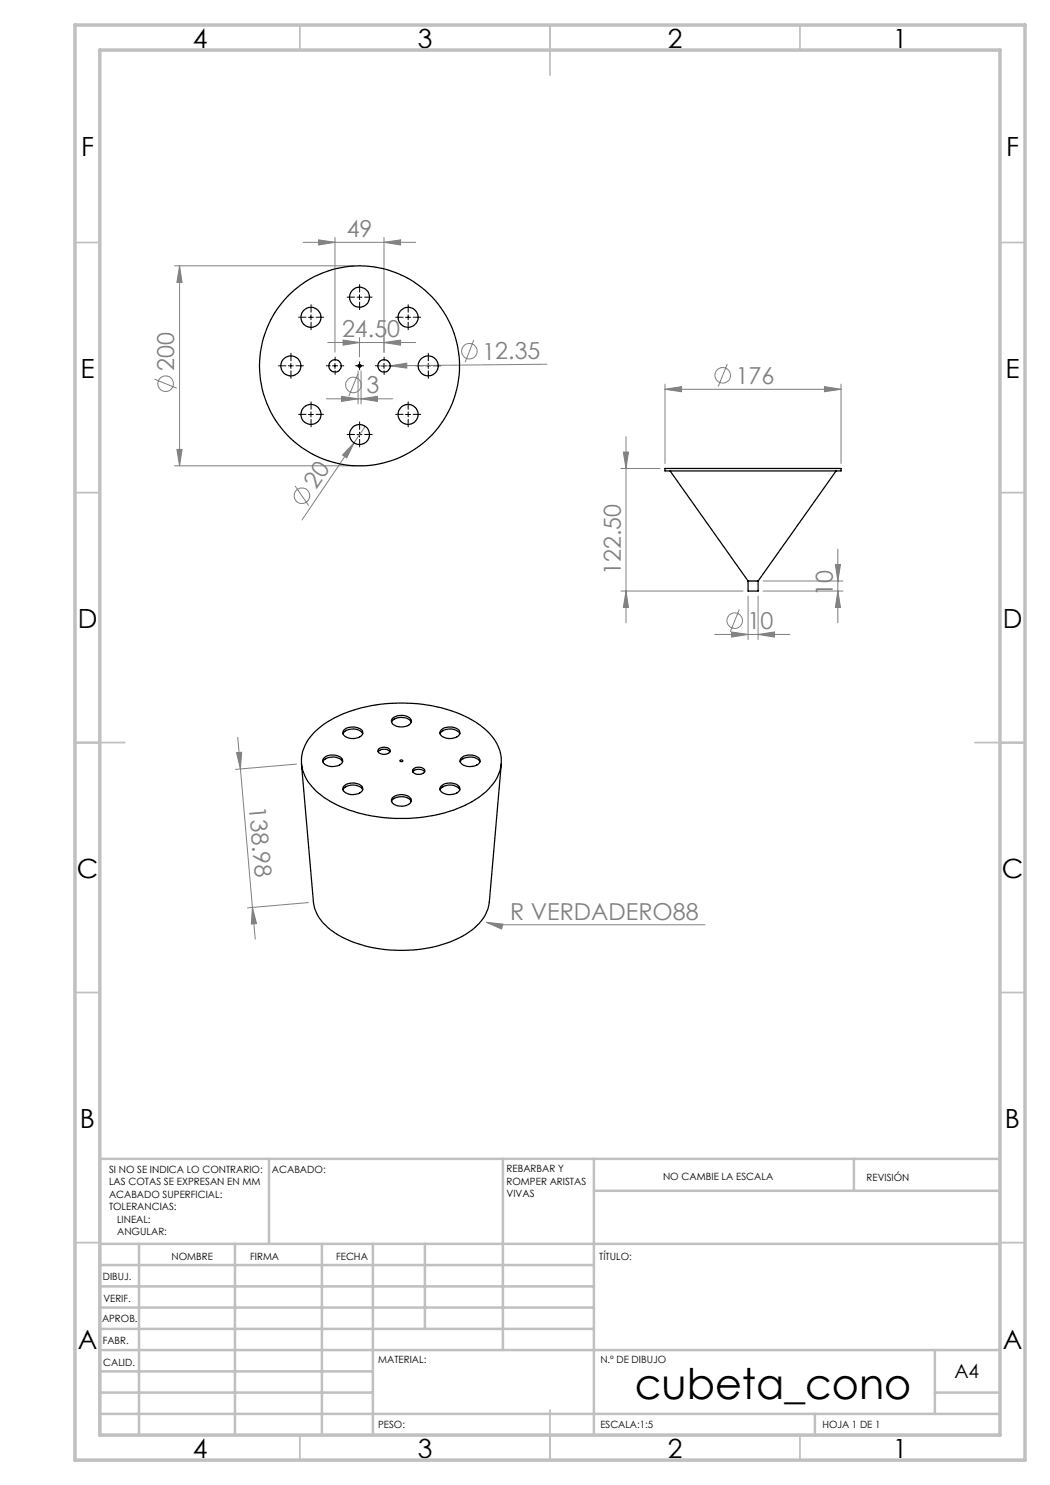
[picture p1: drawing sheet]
<svg xmlns="http://www.w3.org/2000/svg" width="210mm" height="297mm" viewBox="0 0 210 297" stroke-linecap="round" stroke-linejoin="round" font-family="sans-serif">
<g fill="none" stroke="#808080" stroke-width=".2">
<path d="M34.9 53.2h36M35.9 53.2l.5 3.3h-1zM35.9 53.2v40M60.6 48.5h22.5M63.7 48l3.3 .5-3.3 .5zM67 47.5v22.9M76.8 48.5l3.3-.5v1zM76.8 47.5v22.9M30.9 75.8l4.4 1.8M65.3 79.8h13.3M65.5 68.5h17.6M68.3 79.3l3.3 .5-3.3 .5z"/>
<path d="M68.6 68l3.3 .5-3.3 .5zM71.6 74.8l-1.8 4.4M71.6 74.2v6.6M71.9 67.5v3.9M72.2 79.8l3.3-.5v1zM72.2 74.2v6.6M76.8 68.5l3.3-.5v1zM78 73.2l3.4-.6v1zM78 73.2h-2.4M94.8 68l-1.8 4.5M109.4 72.8l-31.4 .4M133 77.9l3.3-.6v1z"/>
<path d="M133 76.8v15.9M133 77.9h35.2M145.5 72.8l-1.8 4.5M164.9 77.3l3.3 .6-3.3 .4zM168.2 76.8v15.9M34.9 93.2h36M35.4 89.9h1l-.5 3.3zM59 97.2l2.7 3.9M70.8 88.6l-1.4 3-.9-.6zM70.8 88.6l-10.4 15.4M73 85.3l-2.2 3.3M124.2 93.7h7.8"/>
<path d="M124.7 90.4h1l-.5 3.3zM125.2 87.3v37.3M124.2 118.2h24.4M125.2 118.2l.5 3.3h-1zM149.6 119.2v8.7M151.6 119.2v8.7M152.6 118.2h16M152.6 116.2h16M167.1 112.9h1l-.5 3.3zM167.6 118.2l.5 3.3h-1zM167.6 109.9v14.7M142.9 126.9h15.1"/>
<path d="M146.3 126.4l3.3 .5-3.3 .5zM147.8 121.9l-1.8 4.5M151.6 126.9l3.3-.5v1zM47.3 150.5h1l-.2 3.3zM47.6 147.5l.5 6.3M48.1 153.8l2.9 34M59.3 152.8l-12.2 1.1M50.5 181.5l.8 3.2-1 .1zM61.7 180.5l-12.2 1.1M97.3 184.5l3.3 .3-.3 1zM97.3 184.5l1.8 .5h41.9"/>
<circle cx="33.1" cy="76.7" r="1.55"/>
<circle cx="70.7" cy="77" r="1.56"/>
<circle cx="93.9" cy="70.2" r="1.56"/>
<circle cx="144.6" cy="75.1" r="1.55"/>
<circle cx="60.4" cy="99.2" r="1.56"/>
<circle cx="146.9" cy="124.1" r="1.55"/>
</g>
<g fill="none" stroke="#000" stroke-width=".2" stroke-dasharray="15.2 1.3 1.3 1.3">
<path d="M70.9 59.4h-1.5M71.9 58.4v-1.5M72.9 59.4h1.5M57.2 73.2h-1.5M58.2 72.2v-1.5M58.2 74.2v1.5M59.2 73.2h1.5M61.2 63.4h-1.5M62.2 62.4v-1.5M62.2 64.4v1.5M63.2 63.4h1.5M66 73.2h-.7"/>
<path d="M67 72.2v-.8M67 74.2v.7M68 73.2h.8M71.4 73.2h-.3M71.9 72.7v-.3M71.9 73.7v.3M71.9 60.4v1.5M72.4 73.2h.3M75.8 73.2h-.7M76.8 72.2v-.8M76.8 74.2v.7M77.8 73.2h.8"/>
<path d="M80.6 63.4h-1.5M81.6 62.4v-1.5M81.6 64.4v1.5M82.6 63.4h1.5M84.7 73.2h-1.5M85.7 72.2v-1.5M85.7 74.2v1.5M86.7 73.2h1.5M61.2 82.9h-1.5M62.2 81.9v-1.5M62.2 83.9v1.5M63.2 82.9h1.5"/>
<path d="M70.9 86.9h-1.5M71.9 85.9v-1.5M71.9 87.9v1.5M72.9 86.9h1.5M80.6 82.9h-1.5M81.6 81.9v-1.5M81.6 83.9v1.5M82.6 82.9h1.5"/>
</g>
<g fill="none" stroke="#000" stroke-width=".2">
<path d="M71.4 59.4h1M71.9 58.9v1M57.7 73.2h1M58.2 72.7v1M61.7 63.5h1M62.2 63v1M66.5 73.2h1M67 72.7v1M71.4 73.2h1M71.9 72.7v1M76.3 73.2h1M76.8 72.7v1"/>
<path d="M81.1 63.5h1M81.6 63v1M85.1 73.2h1M85.7 72.7v1M61.7 82.9h1M62.2 82.4v1M71.4 86.9h1M71.9 86.4v1M81.1 82.9h1M81.6 82.4v1"/>
</g>
<g fill="none" stroke="#c0c0c0" stroke-width=".35">
<path d="M60 5v5M110 5v10M160 5v5M15 48.5h5M200 48.5h5M15 98.5h5M200 98.5h5M15 148.5h10M195 148.5h10M15 198.5h5M200 198.5h5M15 248.5h5"/>
<path d="M200 248.5h5M60 287v5M110 282v10M160 287v5"/>
</g>
<g fill="none" stroke="#c0c0c0" stroke-width=".5">
<path d="M53.8 231.8v17M100.6 231.8v38.2M118.8 231.8v55.2M118.8 238.2h81.2M170.8 231.8v6.4M200 231.8h-180v55.2M20 248.8h180M20 257.3h98.8M20 253h98.8M27.8 248.8v38.2M47 248.8v38.2M64.4 248.8v38.2"/>
<path d="M74.6 248.8v38.2M85 248.8v17M20 265.8h98.8M20 261.5h98.8M20 278.5h54.6M20 274.3h54.6M20 270h180M187 278.5h13M187 270v12.8M20 282.8h180M163 282.8v4.2"/>
</g>
<path d="M15 5h190v287h-190zM20 10h180v277h-180z" fill="none" stroke="#c0c0c0" stroke-width=".7"/>
<g fill="#808080">
<path d="M78 73.2l3.4-.6v1z"/>
<path d="M70.8 88.6l-1.4 3-.9-.6z"/>
<path d="M76.8 48.5l3.3-.5v1zM63.7 48l3.3 .5-3.3 .5zM151.6 126.9l3.3-.5v1zM146.3 126.4l3.3 .5-3.3 .5zM164.9 77.3l3.3 .6-3.3 .4zM133 77.9l3.3-.6v1z"/>
<path d="M68.3 79.3l3.3 .5-3.3 .5zM72.2 79.8l3.3-.5v1zM68.6 68l3.3 .5-3.3 .5zM76.8 68.5l3.3-.5v1zM97.3 184.5l3 1.3 .3-1z"/>
<path d="M167.6 118.2l.5 3.3h-1zM167.1 112.9h1l-.5 3.3z"/>
<path d="M125.2 118.2l.5 3.3h-1zM124.7 90.4h1l-.5 3.3z"/>
<path d="M35.9 53.2l.5 3.3h-1zM35.4 89.9h1l-.5 3.3z"/>
<path d="M47.3 150.5h1l-.2 3.3zM50.5 181.5l.8 3.2-1 .1z"/>
</g>
<g fill="none" stroke="#000" stroke-width=".25">
<path d="M133 93.7h35.2v.5h-35.2zM134 94.2l15.6 22M167.2 94.2l-15.6 22M149.6 116.2h2M149.6 116.2v2h2v-2M60.3 152.7l2.4 27.7a8.7 8.7 0 0 0 4.5 6.3 27 27 0 0 0 18.8 2.8 18.9 18.9 0 0 0 9.9-4.9 7.8 7.8 0 0 0 2-4.2l2.4-27.7M63.2 146.2a23.9 23.9 0 0 1 13.7-5.4 29.8 29.8 0 0 1 18.2 3.6 10 10 0 0 1 5.1 6.9 8.5 8.5 0 0 1-3.9 7.8 26.7 26.7 0 0 1-16.5 4.6 26.4 26.4 0 0 1-15.5-4.6 8.5 8.5 0 0 1-4-7.8 8.6 8.6 0 0 1 2.9-5.1zM64.6 152.4a2.51 2.51 0 0 1 3.1-.8l.4 .2 .4 .6M64.8 151.5a2.82 2.82 0 0 1 3.7 .3 1.18 1.18 0 0 1-1.3 1.4 2.11 2.11 0 0 1-2.6-1v-.3zM68.6 158a2.51 2.51 0 0 1 3.1-.8l.4 .2 .4 .6M68.6 146.8a2.52 2.52 0 0 1 3.9 0M68.7 157.3a2.68 2.68 0 0 1 3.8 .1 1.18 1.18 0 0 1-1.3 1.5 2.35 2.35 0 0 1-2.6-.9z"/>
<path d="M68.9 145.9a2.82 2.82 0 0 1 3.6 .3 1.18 1.18 0 0 1-1.3 1.4 2.35 2.35 0 0 1-2.6-.8v-.5zM75.6 150.4a1.66 1.66 0 0 1 2.4 0M75.8 149.8a1.69 1.69 0 0 1 2.2 .2 1.07 1.07 0 0 1-1.4 .8 .74 .74 0 0 1-.9-.9zM78.3 144.4a2.49 2.49 0 0 1 3.9 0M78.6 143.6a2.6 2.6 0 0 1 3.7 .5 1.48 1.48 0 0 1-1.7 1.3 2.04 2.04 0 0 1-2.3-1.1zM78.6 159.5a2.6 2.6 0 0 1 3.7 .4 1.72 1.72 0 0 1-2.3 1.3 1.52 1.52 0 0 1-1.7-1.2zM80 152l.5 .1a.25 .25 0 0 1-.2 .2 .25 .25 0 0 1-.3-.3zM82.5 154.4a1.58 1.58 0 0 1 2.4 0M82.6 153.9a1.53 1.53 0 0 1 2.4 .3 1.48 1.48 0 0 1-2.5 .1zM88 158a2.48 2.48 0 0 1 3.1-.8l.4 .2 .5 .6M88 146.8a2.52 2.52 0 0 1 4 0M88.2 146.1a2.73 2.73 0 0 1 3.7 .1 1.17 1.17 0 0 1-1.3 1.4 2.19 2.19 0 0 1-2.6-1z"/>
<path d="M88.2 157.3a2.64 2.64 0 0 1 3.7 .1 1.17 1.17 0 0 1-1.3 1.5 2.19 2.19 0 0 1-2.6-1.1zM92 152.4a2.51 2.51 0 0 1 3.1-.8l.5 .2 .4 .6M92.2 151.7a2.73 2.73 0 0 1 3.7 .1 1.17 1.17 0 0 1-1.2 1.4 2.19 2.19 0 0 1-2.7-1zM78.3 160.3a2.38 2.38 0 0 1 3.1-.8l.6 .4 .2 .4"/>
<circle cx="71.9" cy="59.4" r="2.01"/>
<circle cx="58.2" cy="73.2" r="2"/>
<circle cx="62.2" cy="63.5" r="2.01"/>
<circle cx="67" cy="73.2" r="1.24"/>
<circle cx="71.9" cy="73.2" r="20"/>
<circle cx="71.9" cy="73.2" r=".3"/>
<circle cx="76.8" cy="73.2" r="1.24"/>
<circle cx="81.6" cy="63.5" r="2"/>
<circle cx="85.6" cy="73.2" r="1.99"/>
<circle cx="62.2" cy="82.9" r="2"/>
<circle cx="71.9" cy="86.9" r="2"/>
<circle cx="81.6" cy="82.9" r="1.99"/>
</g>
<text font-size="8.5" x="126.9" y="279.7">cubeta_cono</text>
<g font-size="5.3">
<text x="38.5" y="9.5">4</text>
<text x="83.5" y="9.5">3</text>
<text x="133.6" y="9.5">2</text>
<text x="178.6" y="9.5">1</text>
<text x="16.2" y="31.3">F</text>
<text x="201.2" y="31.3">F</text>
<text x="16.1" y="75.5">E</text>
<text x="201.1" y="75.5">E</text>
<text x="15.5" y="125.5">D</text>
<text x="200.5" y="125.5">D</text>
<text x="15.4" y="175.5">C</text>
<text x="200.4" y="175.5">C</text>
<text x="16" y="225.5">B</text>
<text x="201" y="225.5">B</text>
<text x="15.5" y="269.8">A</text>
<text x="200.5" y="269.8">A</text>
<text x="38.5" y="291.5">4</text>
<text x="83.5" y="291.5">3</text>
<text x="133.6" y="291.5">2</text>
<text x="178.6" y="291.5">1</text>
</g>
<g font-size="4.7" fill="#808080">
<text x="69.3" y="47.4">49</text>
<text x="68.4" y="67.5">24.50</text>
<text x="96.5" y="71.9" transform="rotate(-1 96.5 71.9)">12.35</text>
<text x="34.9" y="74.2" transform="rotate(-90 34.9 74.2)">200</text>
<text x="147.1" y="76.8">176</text>
<text x="73.3" y="78.7">3</text>
<text x="63.3" y="98" transform="rotate(-56 63.3 98)">20</text>
<text x="124.2" y="115" transform="rotate(-90 124.2 115)">122.50</text>
<text x="166.6" y="119.1" transform="rotate(-90 166.6 119.1)">10</text>
<text x="149.5" y="125.8">10</text>
<text x="49.8" y="161.4" transform="rotate(85 49.8 161.4)">138.98</text>
<text x="102" y="183.9">R VERDADERO88</text>
</g>
<text font-size="3.9" x="190.9" y="275.5">A4</text>
<g font-size="2">
<text x="21.8" y="234.6">SI NO SE INDICA LO CONTRARIO:</text>
<text x="21.8" y="237.1">LAS COTAS SE EXPRESAN EN MM</text>
<text x="21.8" y="239.6">ACABADO SUPERFICIAL:</text>
<text x="54.4" y="234.6">ACABADO:</text>
<text x="101.3" y="234.5">REBARBAR Y</text>
<text x="101.3" y="237">ROMPER ARISTAS</text>
<text x="101.3" y="239.5">VIVAS</text>
<text x="132.6" y="236">NO CAMBIE LA ESCALA</text>
<text x="173.3" y="236.2">REVISIÓN</text>
<text x="21.8" y="242.1">TOLERANCIAS:</text>
<text x="23.4" y="244.6">LINEAL:</text>
<text x="23.4" y="247.1">ANGULAR:</text>
<text x="34.3" y="252">NOMBRE</text>
<text x="50" y="251.9">FIRMA</text>
<text x="67.2" y="251.9">FECHA</text>
<text x="119.9" y="251.9">TÍTULO:</text>
<text x="20.6" y="256.1">DIBUJ.</text>
<text x="20.7" y="260.3">VERIF.</text>
<text x="20.4" y="264.4">APROB.</text>
<text x="20.5" y="268.8">FABR.</text>
<text x="20.7" y="273.1">CALID.</text>
<text x="75.6" y="272.5">MATERIAL:</text>
<text x="120.1" y="272.5">N.º DE DIBUJO</text>
<text x="75.6" y="285.5">PESO:</text>
<text x="120.1" y="285.6">ESCALA:1:5</text>
<text x="164.5" y="285.6">HOJA 1 DE 1</text>
</g>
</svg>
